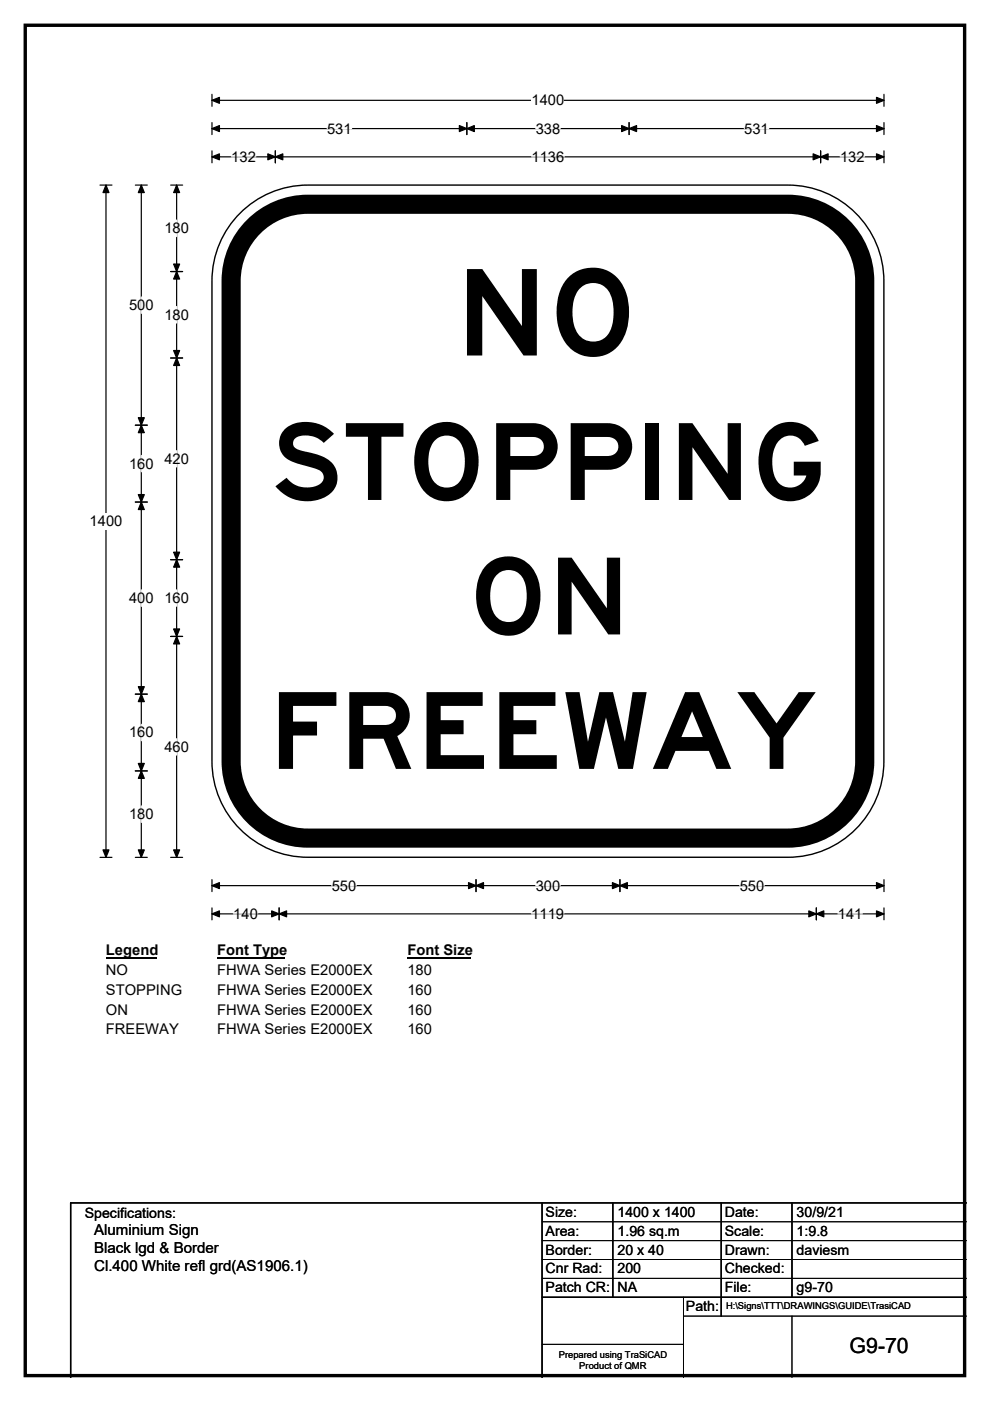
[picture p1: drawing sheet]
<svg xmlns="http://www.w3.org/2000/svg" width="210mm" height="297mm" viewBox="0 0 210 297" stroke-linecap="round" stroke-linejoin="round" font-family="sans-serif">
<path d="M5.4 5.4h199.2v286.3h-199.2z" fill="none" stroke="#000" stroke-width=".72"/>
<path d="M45 21.3h142.5M45 20v2.5M187.5 20v2.5" fill="none" stroke="#000" stroke-width=".25"/>
<path d="M45 21.3l1.5-.7v1.3zM185.9 20.6l1.6 .7-1.6 .6z" fill="#000" stroke="#000" stroke-width=".25"/>
<path d="M112.8 19.5h6.9v3.5h-6.9z" fill="#fff"/>
<g fill="none" stroke="#000" stroke-width=".25">
<path d="M21.2 39.2h2.5M22.5 39.2v142.6M45 27.3h142.5M45 26v2.5M45 32v2.5M45 33.3h142.5M58.4 32v2.5M99 26v2.5M133.4 26v2.5M174.1 32v2.5M187.5 26v2.5M187.5 32v2.5"/>
<path d="M21.2 181.8h2.5M45 186.5v2.5M45 192.5v2.5M45 187.8h142.5M45 193.8h142.5M59.2 192.5v2.5M101 186.5v2.5M131.5 186.5v2.5M173.1 192.5v2.5M187.5 186.5v2.5M187.5 192.5v2.5"/>
</g>
<g fill="#000" stroke="#000" stroke-width=".25">
<path d="M22.5 39.2l.6 1.6h-1.3zM45 27.3l1.5-.7v1.3zM45 33.3l1.5-.7v1.3zM58.4 33.3l1.6-.7v1.3zM56.8 32.6l1.6 .7-1.6 .6zM99 27.3l1.6-.7v1.3zM97.4 26.6l1.6 .7-1.6 .6zM131.8 26.6l1.6 .7-1.6 .6zM133.4 27.3l1.6-.7v1.3zM172.5 32.6l1.6 .7-1.6 .6zM174.1 33.3l1.5-.7v1.3zM185.9 26.6l1.6 .7-1.6 .6z"/>
<path d="M185.9 32.6l1.6 .7-1.6 .6zM21.8 180.2h1.3l-.6 1.6zM45 187.8l1.5-.7v1.3zM45 193.8l1.5-.7v1.3zM59.2 193.8l1.6-.7v1.3zM57.6 193.1l1.6 .7-1.6 .6zM101 187.8l1.6-.7v1.3zM99.4 187.1l1.6 .7-1.6 .6zM129.9 187.1l1.6 .7-1.6 .6zM131.5 187.8l1.6-.7v1.3zM171.6 193.1l1.5 .7-1.5 .6zM173.1 193.8l1.6-.7v1.3z"/>
<path d="M185.9 187.1l1.6 .7-1.6 .6zM185.9 193.1l1.6 .7-1.6 .6z"/>
</g>
<path d="M49.1 33.3h5.2M69.4 27.3h5.2M112.8 33.3h6.9M113.6 27.3h5.2M157.9 27.3h5.2M178.2 33.3h5.2M49.5 193.8h5.2M70.4 187.8h5.2M112.7 193.8h6.9M113.6 187.8h5.2M156.9 187.8h5.2M177.7 193.8h5.2" fill="none" stroke="#fff" stroke-width=".25"/>
<path d="M19 108.8h7v3.5h-7z" fill="#fff"/>
<g fill="none" stroke="#000" stroke-width=".25">
<path d="M28.7 39.2h2.5M30 39.2v142.6M36.2 39.2h2.5M37.5 39.2v142.6M36.2 57.6h2.5M36.2 75.9h2.5M28.7 90.1h2.5M28.7 106.4h2.5M36.2 118.7h2.5M36.2 134.9h2.5M28.7 147.2h2.5M28.7 163.4h2.5"/>
<path d="M28.7 181.8h2.5M36.2 181.8h2.5"/>
</g>
<g fill="#000" stroke="#000" stroke-width=".25">
<path d="M30 39.2l.6 1.6h-1.3zM37.5 39.2l.6 1.6h-1.3zM37.5 57.6l.6 1.6h-1.3zM36.8 56h1.3l-.6 1.6zM36.8 74.3h1.3l-.6 1.6zM37.5 75.9l.6 1.6h-1.3zM30 90.1l.6 1.6h-1.3zM29.3 88.6h1.3l-.6 1.5zM29.3 104.9h1.3l-.6 1.5zM30 106.4l.6 1.6h-1.3zM36.8 117.1h1.3l-.6 1.6zM37.5 118.7l.6 1.5h-1.3z"/>
<path d="M36.8 133.3h1.3l-.6 1.6zM37.5 134.9l.6 1.6h-1.3zM29.3 145.6h1.3l-.6 1.6zM30 147.2l.6 1.6h-1.3zM29.3 161.9h1.3l-.6 1.5zM30 163.4l.6 1.6h-1.3zM29.3 180.2h1.3l-.6 1.6zM36.8 180.2h1.3l-.6 1.6z"/>
</g>
<path d="M37.5 46.7v3.5M30 62.9v3.5M37.5 65v3.5M30 96.6v3.4M37.5 95.5v3.5M30 125.1v3.5M37.5 125.1v3.4M30 153.6v3.5M37.5 156.6v3.5M30 170.9v3.5" fill="none" stroke="#fff" stroke-width=".25"/>
<path d="M22.5 199.7h10.7v3.5h-10.7z" fill="#fff"/>
<path d="M22.5 203h10.7" fill="none" stroke="#000" stroke-width=".32"/>
<path d="M46 199.7h14.5v3.5h-14.5z" fill="#fff"/>
<path d="M46 203h14.5" fill="none" stroke="#000" stroke-width=".32"/>
<path d="M86.4 199.7h13.5v3.5h-13.5z" fill="#fff"/>
<path d="M86.4 203h13.5" fill="none" stroke="#000" stroke-width=".32"/>
<g fill="#fff">
<path d="M22.5 203.9h4.6v3.5h-4.6z"/>
<path d="M46 203.9h32.9v3.5h-32.9z"/>
<path d="M86.4 203.9h5.2v3.5h-5.2z"/>
<path d="M22.5 208.1h16v3.5h-16z"/>
<path d="M46 208.1h32.9v3.5h-32.9z"/>
<path d="M86.4 208.1h5.2v3.5h-5.2z"/>
<path d="M22.5 212.3h4.6v3.5h-4.6z"/>
<path d="M46 212.3h32.9v3.5h-32.9z"/>
<path d="M86.4 212.3h5.2v3.5h-5.2z"/>
<path d="M22.5 216.5h15.3v3.5h-15.3z"/>
<path d="M46 216.5h32.9v3.5h-32.9z"/>
<path d="M86.4 216.5h5.2v3.5h-5.2z"/>
</g>
<path d="M50.9 45.2a20.3 20.3 0 0 1 14.4-6h101.8a20.4 20.4 0 0 1 20.4 20.4v101.8a20.4 20.4 0 0 1-20.4 20.4h-101.8a20.4 20.4 0 0 1-20.3-20.4v-101.8a20.3 20.3 0 0 1 5.9-14.4z" fill-rule="evenodd" fill="#fff" stroke="#fff" stroke-width=".21"/>
<path d="M53.8 48.1a16.2 16.2 0 0 1 11.5-4.8h101.8a16.3 16.3 0 0 1 16.3 16.3v101.8a16.3 16.3 0 0 1-16.3 16.3h-101.8a16.3 16.3 0 0 1-16.3-16.3v-101.8a16.2 16.2 0 0 1 4.8-11.5z" fill="none" stroke="#000" stroke-width="4.1"/>
<path d="M50.9 45.2a20.3 20.3 0 0 1 14.4-6h101.8a20.4 20.4 0 0 1 20.4 20.4v101.8a20.4 20.4 0 0 1-20.4 20.4h-101.8a20.4 20.4 0 0 1-20.3-20.4v-101.8a20.3 20.3 0 0 1 5.9-14.4zM115 255v37M130 255v20M153 255v24M168 255v20M205 255h-190v37M115 275h90" fill="none" stroke="#000" stroke-width=".3"/>
<path d="M115 259h90M115 263h90M115 267h90M115 271h90M145 279h60M145 275v17M168 279v13M115 285h30" fill="none" stroke="#000" stroke-width=".21"/>
<text font-size="25.4" x="96.7" y="75.4">NO</text>
<g font-size="22.6">
<text x="57.3" y="106">STOPPING</text>
<text x="99.4" y="134.5">ON</text>
<text x="57.1" y="163">FREEWAY</text>
</g>
<text font-size="4.5" x="180.2" y="286.9">G9-70</text>
<g font-size="3.2">
<text x="20" y="261.9">Aluminium Sign</text>
<text x="20" y="265.7">Black lgd &amp; Border</text>
<text x="20" y="269.6">Cl.400 White refl grd(AS1906.1)</text>
</g>
<g font-size="3.1">
<text x="112.8" y="22.3">1400</text>
<text x="69.4" y="28.3">531</text>
<text x="113.6" y="28.3">338</text>
<text x="157.9" y="28.3">531</text>
<text x="49.1" y="34.3">132</text>
<text x="112.8" y="34.3">1136</text>
<text x="178.2" y="34.3">132</text>
<text x="34.9" y="49.4">180</text>
<text x="27.4" y="65.7">500</text>
<text x="34.9" y="67.8">180</text>
<text x="27.4" y="99.4">160</text>
<text x="34.9" y="98.3">420</text>
<text x="19" y="111.6">1400</text>
<text x="27.4" y="127.8">400</text>
<text x="34.9" y="127.8">160</text>
<text x="27.4" y="156.4">160</text>
<text x="34.9" y="159.4">460</text>
<text x="27.4" y="173.7">180</text>
<text x="70.4" y="188.8">550</text>
<text x="113.6" y="188.8">300</text>
<text x="156.9" y="188.8">550</text>
<text x="49.5" y="194.8">140</text>
<text x="112.7" y="194.8">1119</text>
<text x="177.7" y="194.8">141</text>
<text x="22.5" y="202.6">Legend</text>
<text x="46" y="202.6">Font Type</text>
<text x="86.4" y="202.6">Font Size</text>
<text x="22.5" y="206.7">NO</text>
<text x="46" y="206.7">FHWA Series E2000EX</text>
<text x="86.4" y="206.7">180</text>
<text x="22.5" y="210.9">STOPPING</text>
<text x="22.5" y="215.1">ON</text>
<text x="46" y="210.9">FHWA Series E2000EX</text>
<text x="46" y="215.1">FHWA Series E2000EX</text>
<text x="86.4" y="210.9">160</text>
<text x="86.4" y="215.1">160</text>
<text x="22.5" y="219.3">FREEWAY</text>
<text x="46" y="219.3">FHWA Series E2000EX</text>
<text x="86.4" y="219.3">160</text>
</g>
<g font-size="3">
<text x="115.7" y="258">Size:</text>
<text x="131" y="258">1400 x 1400</text>
<text x="153.7" y="258">Date:</text>
<text x="169" y="258">30/9/21</text>
<text x="18" y="258.2">Specifications:</text>
<text x="115.7" y="262">Area:</text>
<text x="131" y="262">1.96 sq.m</text>
<text x="153.7" y="262">Scale:</text>
<text x="169" y="262">1:9.8</text>
<text x="115.7" y="266">Border:</text>
<text x="115.7" y="270">Cnr Rad:</text>
<text x="131" y="266">20 x 40</text>
<text x="131" y="270">200</text>
<text x="153.7" y="266">Drawn:</text>
<text x="153.7" y="270">Checked:</text>
<text x="169" y="266">daviesm</text>
<text x="115.7" y="274">Patch CR:</text>
<text x="131" y="274">NA</text>
<text x="153.7" y="274">File:</text>
<text x="169" y="274">g9-70</text>
<text x="145.5" y="278">Path:</text>
</g>
<g font-size="2">
<text x="154" y="277.6">H:\Signs\TTT\DRAWINGS\GUIDE\TrasiCAD</text>
<text x="118.5" y="287.8">Prepared using TraSiCAD</text>
<text x="122.9" y="290.2">Product of QMR</text>
</g>
</svg>
